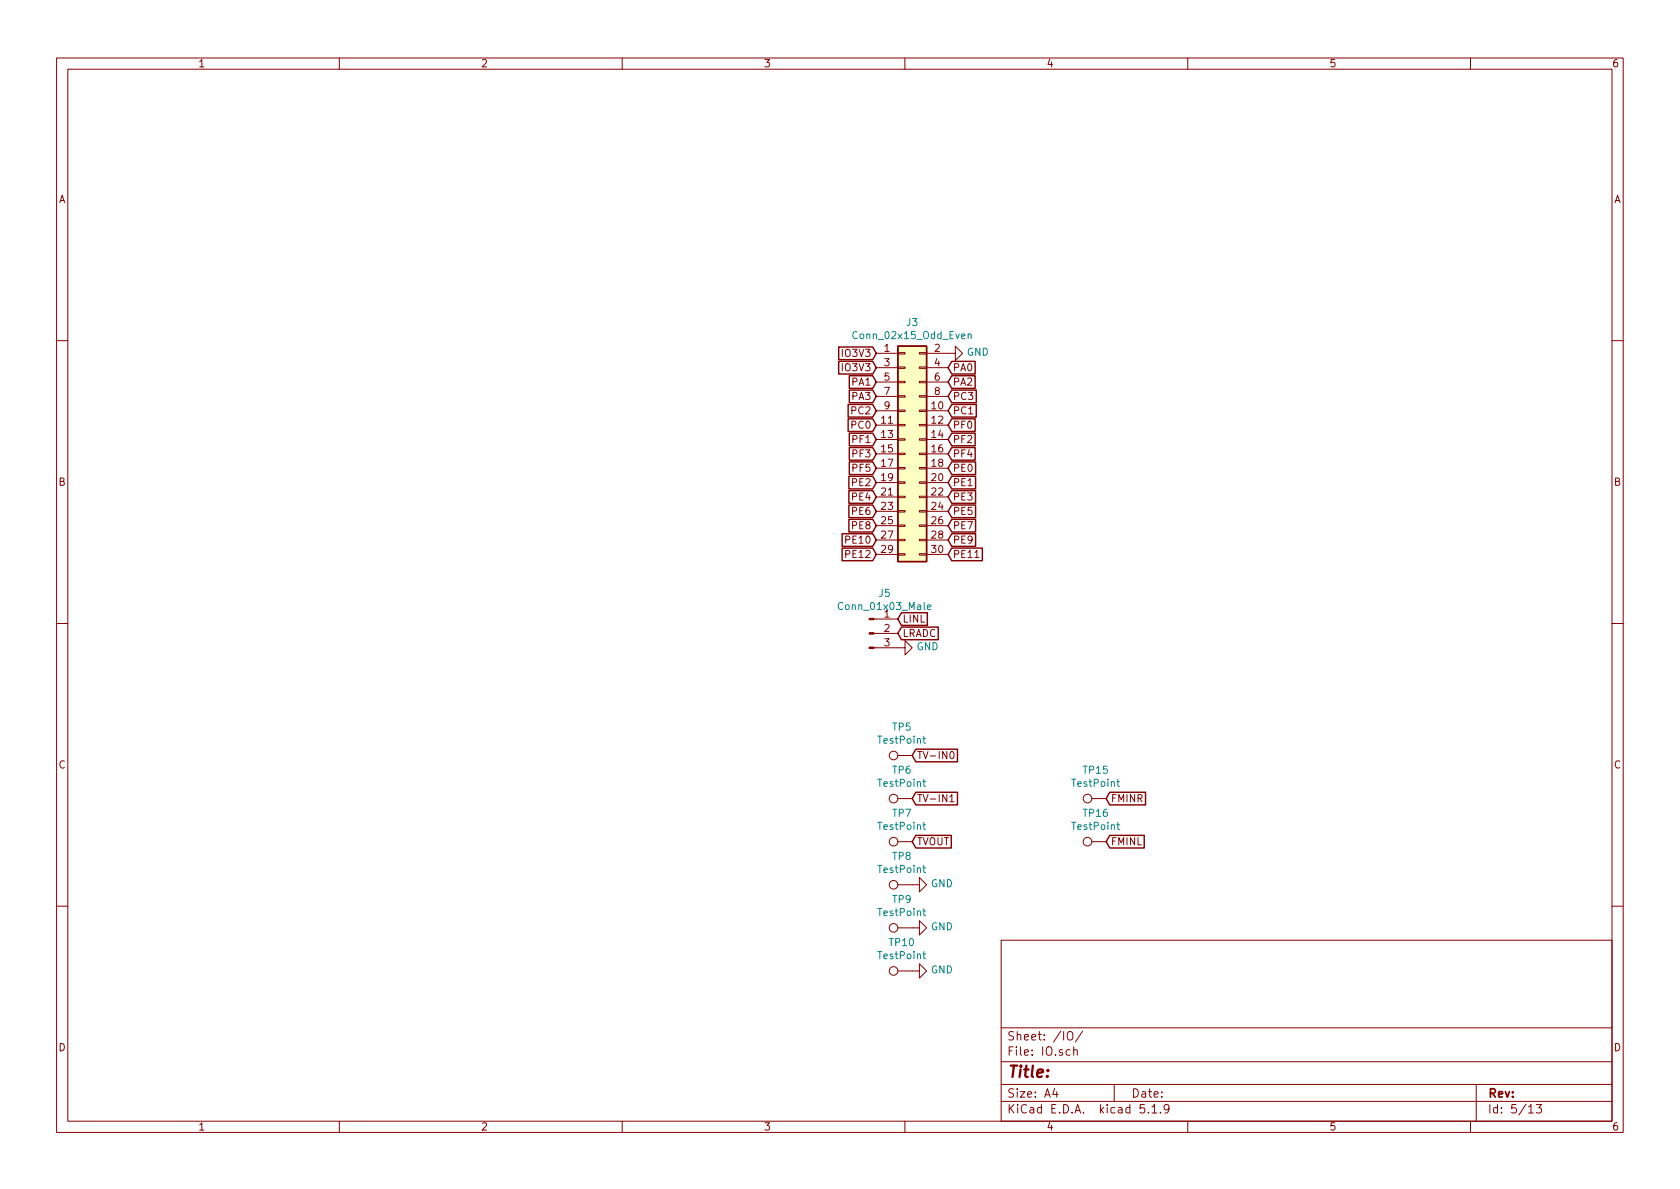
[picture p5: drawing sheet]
<svg xmlns="http://www.w3.org/2000/svg" width="297mm" height="210mm" viewBox="0 0 297 210" stroke-linecap="round" stroke-linejoin="round" font-family="sans-serif">
<g fill="none" stroke="#840000" stroke-width=".18">
<path d="M10 10.3h277v189.9h-277zM12 12.2h273v186.1h-273zM60 10.3v1.9M110 10.3v1.9M160 10.3v1.9M210 10.3v1.9M260 10.3v1.9M10 60.2h2M154.9 62.5h3.8M154.9 72.6h3.8M154.9 75.2h3.8M154.9 77.7h3.8"/>
<path d="M154.9 65h3.8M154.9 67.6h3.8M154.9 70.1h3.8M158.7 77.6h1.3v.2h-1.3zM158.7 75.1h1.3v.2h-1.3zM158.7 72.5h1.3v.3h-1.3zM158.7 70h1.3v.2h-1.3zM158.7 67.4h1.3v.3h-1.3zM158.7 64.9h1.3v.2h-1.3zM158.7 62.4h1.3v.2h-1.3zM162.6 77.6h1.2v.2h-1.2zM162.6 75.1h1.2v.2h-1.2z"/>
<path d="M162.6 72.5h1.2v.3h-1.2zM162.6 70h1.2v.2h-1.2zM162.6 67.4h1.2v.3h-1.2zM162.6 64.9h1.2v.2h-1.2zM162.6 62.4h1.2v.2h-1.2zM163.8 62.5h5.1v-1.3l1.3 1.3-1.3 1.2v-1.2M163.8 72.6h3.8M163.8 75.2h3.8M163.8 77.7h3.8M163.8 65h3.8M163.8 67.6h3.8M163.8 70.1h3.8"/>
<path d="M285 60.2h2M154.9 80.3h3.8M154.9 82.8h3.8M154.9 85.3h3.8M154.9 87.9h3.8M154.9 90.4h3.8M154.9 93h3.8M154.9 95.5h3.8M154.9 98h3.8M158.7 85.2h1.3v.3h-1.3zM158.7 87.8h1.3v.2h-1.3zM158.7 90.3h1.3v.2h-1.3z"/>
<path d="M158.7 92.8h1.3v.3h-1.3zM158.7 95.4h1.3v.2h-1.3zM158.7 97.9h1.3v.3h-1.3zM158.7 82.7h1.3v.2h-1.3zM158.7 80.1h1.3v.3h-1.3zM162.6 85.2h1.2v.3h-1.2zM162.6 87.8h1.2v.2h-1.2zM162.6 90.3h1.2v.2h-1.2zM162.6 92.8h1.2v.3h-1.2zM162.6 95.4h1.2v.2h-1.2zM162.6 97.9h1.2v.3h-1.2zM162.6 82.7h1.2v.2h-1.2z"/>
<path d="M162.6 80.1h1.2v.3h-1.2zM163.8 80.3h3.8M163.8 82.8h3.8M163.8 85.3h3.8M163.8 87.9h3.8M163.8 90.4h3.8M163.8 93h3.8M163.8 95.5h3.8M163.8 98h3.8M172.4 98.6h.7M10 110.3h2M154.5 114.5h5.5v-1.2l1.3 1.2-1.3 1.3v-1.3"/>
<path d="M154.5 112h4.2M154.5 109.5h4.2M285 110.3h2M158.7 133.6h2.6M168.1 133l.1-.1a.67 .67 0 0 1 .5 .6 .67 .67 0 0 1-.5 .7l-.2-.3-.1-.2zM158.7 156.5h3.9v-1.3l1.2 1.3-1.2 1.2v-1.2M158.7 141.2h2.6M158.7 148.8h2.6M167.9 140.9l.4-.4v1.3M167.9 141.8h.8M193 141.2h2.6M193 148.8h2.6"/>
<path d="M10 160.2h2M158.7 171.7h3.9v-1.3l1.2 1.3-1.2 1.3v-1.3M158.7 164.1h3.9v-1.3l1.2 1.3-1.2 1.2v-1.2M177 166.3h108v32h-108zM285 160.2h2M60 198.3v1.9M110 198.3v1.9M160 198.3v1.9M177 194.8h108M177 191.8h108M177 187.8h108M177 181.8h108"/>
<path d="M186.5 192.5l-.4 1h1M186.8 193v1M188.8 182.6a.49 .49 0 0 1 .5-.2 .49 .49 0 0 1 .4 .5v.5a.5 .5 0 0 1-.5 .5 .5 .5 0 0 1-.5-.5zM189.2 185.7l-.4-.1-.3 .3 .1 .6h.6M189.8 185.7l.3-.1 .3 .1 .1 .9M189.8 185.1v1.5M191.4 182.3l-1.3 2M197 191.8v3M202.3 195.3h-.7l-.1 .7 .3-.1 .5 .1 .1 .2-.1 .5-.2 .1-.6-.1M203 196.7v.1M203.7 195.8l.4-.5v1.5M203.7 196.8h.8"/>
<path d="M205.2 196.7v.1M206.7 196l-.1 .2a.48 .48 0 0 1-.7-.1v-.6a.48 .48 0 0 1 .7-.1v.1a1.19 1.19 0 0 1-.2 1.2l-.4 .1M210 198.3v1.9M260 198.3v1.9M261 191.8v6.5M270.3 195.8l.4-.5v1.5M270.3 196.8h.8M271.6 195.3h.9l-.4 .6 .4 .1v.7l-.2 .1-.7-.1"/>
<circle cx="158" cy="133.6" r=".76"/>
<circle cx="158" cy="156.5" r=".76"/>
<circle cx="158" cy="141.2" r=".76"/>
<circle cx="158" cy="148.8" r=".76"/>
<circle cx="192.3" cy="148.8" r=".76"/>
<circle cx="192.3" cy="141.2" r=".76"/>
<circle cx="158" cy="164.1" r=".76"/>
<circle cx="158" cy="171.7" r=".76"/>
</g>
<g fill="none" stroke="#008484" stroke-width=".18">
<path d="M171.2 59.2l.1-.2 .4 .1v.8M171.2 59v.9M164 107.4l.6-.1-.1-.3h-.3l-.2 .1 .1 .6h.4M163.2 130.6h.5M163.2 138.2h.5M163.3 130.2v1.1l.4 .1M163.3 137.8v1.1l.4 .2M197.5 138.2h.4M197.6 137.8v1.1l.3 .2M163.2 153.5h.5M163.2 145.8h.5M163.3 153v1.1l.4 .2"/>
<path d="M163.3 145.4v1.1l.4 .2M197.5 145.8h.4M197.6 145.4v1.1l.3 .2M163.2 161.1h.5M163.2 168.7h.5M163.3 160.6v1.1l.4 .2M163.3 168.3v1.1l.4 .1"/>
</g>
<path d="M158.7 61.2h5.1v38.1h-5.1z" fill="#ffffc2" stroke="#ffffc2" stroke-width=".18"/>
<g fill="none" stroke="#840000" stroke-width=".25">
<path d="M148.3 61.4h6l.6 1.1-.6 1.1h-6zM148.3 63.9h6l.6 1.1-.6 1.1h-6zM150 71.5h4.3l.6 1.1-.6 1.2h-4.3zM150 74.1h4.3l.6 1.1-.6 1.1h-4.3zM150.2 69h4.1l.6 1.1-.6 1.1h-4.1zM150.2 66.4h4.1l.6 1.2-.6 1.1h-4.1zM150.2 79.1h4.1l.6 1.2-.6 1.1h-4.1zM150.2 76.6h4.1l.6 1.1-.6 1.1h-4.1zM158.7 61.2h5.1v38.1h-5.1zM168.3 63.9h4.1v2.2h-4.1l-.7-1.1zM168.3 79.1h4.1v2.3h-4.1l-.7-1.1zM168.3 76.6h4.1v2.2h-4.1l-.7-1.1z"/>
<path d="M168.3 74.1h4.1v2.2h-4.1l-.7-1.1zM168.3 71.5h4.3v2.3h-4.3l-.7-1.2zM168.3 69h4.3v2.2h-4.3l-.7-1.1zM168.3 66.4h4.1v2.3h-4.1l-.7-1.1zM148.9 96.9h5.4l.6 1.1-.6 1.2h-5.4zM148.9 94.4h5.4l.6 1.1-.6 1.1h-5.4zM150.1 84.2h4.2l.6 1.1-.6 1.2h-4.2zM150.1 91.8h4.2l.6 1.2-.6 1.1h-4.2zM150.1 89.3h4.2l.6 1.1-.6 1.1h-4.2zM150.1 86.8h4.2l.6 1.1-.6 1.1h-4.2zM150.2 81.7h4.1l.6 1.1-.6 1.1h-4.1zM168.3 96.9h5.4v2.3h-5.4l-.7-1.2z"/>
<path d="M168.3 94.4h4.2v2.2h-4.2l-.7-1.1zM168.3 91.8h4.2v2.3h-4.2l-.7-1.1zM168.3 89.3h4.2v2.2h-4.2l-.7-1.1zM168.3 86.8h4.2v2.2h-4.2l-.7-1.1zM168.3 84.2h4.2v2.3h-4.2l-.7-1.2zM168.3 81.7h4.2v2.2h-4.2l-.7-1.1zM159.4 110.9h6.5v2.2h-6.5l-.7-1.1zM159.4 108.4h4.6v2.2h-4.6l-.7-1.1zM161.9 132.5h7.4v2.2h-7.4l-.6-1.1zM161.9 140.1h7.4v2.2h-7.4l-.6-1.1zM161.9 147.7h6.3v2.3h-6.3l-.6-1.2zM196.2 140.1h6.3v2.2h-6.3l-.6-1.1z"/>
<path d="M196.2 147.7h6.1v2.3h-6.1l-.6-1.2z"/>
</g>
<g fill="#840000" stroke="#840000" stroke-width=".18">
<path d="M153.7 114.4h.8v.3h-.8z"/>
<path d="M153.7 111.9h.8v.2h-.8z"/>
<path d="M153.7 109.3h.8v.3h-.8z"/>
</g>
<text font-size="2.8" fill="#840000" x="178" y="190.5">Title:</text>
<g font-size="2.1" fill="#840000">
<text x="178" y="184">Sheet: /IO/</text>
<text x="178" y="186.7">File: IO.sch</text>
<text x="178" y="196.9">KiCad E.D.A. kicad 5.1.9</text>
<text x="178" y="194.1">Size: A4</text>
<text x="200" y="194.1">Date:</text>
<text x="263" y="194.1">Rev:</text>
<text x="263" y="196.9">Id: 5/13</text>
</g>
<g font-size="1.8" fill="#840000">
<text x="35" y="11.9">1</text>
<text x="85" y="11.9">2</text>
<text x="135" y="11.9">3</text>
<text x="185" y="11.9">4</text>
<text x="235" y="11.9">5</text>
<text x="285" y="11.9">6</text>
<text x="10.4" y="35.9">A</text>
<text x="285.4" y="35.9">A</text>
<text x="149.1" y="63.1">IO3V3</text>
<text x="149.1" y="65.7">IO3V3</text>
<text x="156.4" y="62.2">1</text>
<text x="156.4" y="64.8">3</text>
<text x="165.3" y="62.2">2</text>
<text x="165.3" y="64.8">4</text>
<text x="168.4" y="65.7">PA0</text>
<text x="150.7" y="70.7">PA3</text>
<text x="150.7" y="68.2">PA1</text>
<text x="156.4" y="67.3">5</text>
<text x="156.4" y="69.8">7</text>
<text x="165.3" y="67.3">6</text>
<text x="165.3" y="69.8">8</text>
<text x="168.4" y="70.7">PC3</text>
<text x="168.4" y="68.2">PA2</text>
<text x="150.7" y="73.3">PC2</text>
<text x="150.7" y="75.8">PC0</text>
<text x="155.9" y="74.9">11</text>
<text x="155.9" y="77.5">13</text>
<text x="156.4" y="72.4">9</text>
<text x="164.8" y="72.4">10</text>
<text x="164.8" y="74.9">12</text>
<text x="164.8" y="77.5">14</text>
<text x="168.4" y="75.8">PF0</text>
<text x="168.4" y="73.3">PC1</text>
<text x="150.9" y="83.4">PF5</text>
<text x="150.9" y="80.9">PF3</text>
<text x="150.9" y="78.4">PF1</text>
<text x="155.9" y="80">15</text>
<text x="155.9" y="82.5">17</text>
<text x="164.8" y="80">16</text>
<text x="164.8" y="82.5">18</text>
<text x="168.4" y="83.4">PE0</text>
<text x="168.4" y="80.9">PF4</text>
<text x="168.4" y="78.4">PF2</text>
<text x="10.4" y="85.9">B</text>
<text x="150.8" y="86">PE2</text>
<text x="150.8" y="88.5">PE4</text>
<text x="155.9" y="85.1">19</text>
<text x="155.9" y="87.6">21</text>
<text x="164.8" y="85.1">20</text>
<text x="164.8" y="87.6">22</text>
<text x="168.4" y="88.5">PE3</text>
<text x="168.4" y="86">PE1</text>
<text x="285.4" y="85.9">B</text>
<text x="150.8" y="93.6">PE8</text>
<text x="150.8" y="91.1">PE6</text>
<text x="155.9" y="90.2">23</text>
<text x="155.9" y="92.7">25</text>
<text x="155.9" y="95.2">27</text>
<text x="164.8" y="90.2">24</text>
<text x="164.8" y="92.7">26</text>
<text x="164.8" y="95.2">28</text>
<text x="168.4" y="93.6">PE7</text>
<text x="168.4" y="91.1">PE5</text>
<text x="149.8" y="98.7">PE12</text>
<text x="149.8" y="96.1">PE10</text>
<text x="155.9" y="97.8">29</text>
<text x="164.8" y="97.8">30</text>
<text x="168.4" y="98.7">PE11</text>
<text x="168.4" y="96.1">PE9</text>
<text x="156.4" y="109.2">1</text>
<text x="156.4" y="111.8">2</text>
<text x="159.5" y="112.6">LRADC</text>
<text x="159.5" y="110.1">LINL</text>
<text x="156.4" y="114.3">3</text>
<text x="10.4" y="135.9">C</text>
<text x="162.1" y="134.2">TV-IN0</text>
<text x="285.4" y="135.9">C</text>
<text x="162.1" y="141.9">TV-IN1</text>
<text x="196.4" y="141.9">FMINR</text>
<text x="162.1" y="149.5">TVOUT</text>
<text x="196.4" y="149.5">FMINL</text>
<text x="10.4" y="185.9">D</text>
<text x="285.4" y="185.9">D</text>
<text x="35" y="199.9">1</text>
<text x="85" y="199.9">2</text>
<text x="135" y="199.9">3</text>
<text x="185" y="199.9">4</text>
<text x="235" y="199.9">5</text>
<text x="285" y="199.9">6</text>
</g>
<g font-size="1.8" fill="#008484">
<text x="151.2" y="60">Conn_02x15_Odd_Even</text>
<text x="160.3" y="57.7">J3</text>
<text x="170.9" y="62.9">GND</text>
<text x="148.7" y="107.9">Conn_01x03_Male</text>
<text x="155.4" y="105.6">J5</text>
<text x="162.1" y="115">GND</text>
<text x="155.4" y="131.5">TestPoint</text>
<text x="157.8" y="129.2">TP5</text>
<text x="157.8" y="136.8">TP6</text>
<text x="191.6" y="136.8">TP15</text>
<text x="155.4" y="139.1">TestPoint</text>
<text x="189.7" y="139.1">TestPoint</text>
<text x="155.4" y="146.8">TestPoint</text>
<text x="157.8" y="144.4">TP7</text>
<text x="189.7" y="146.8">TestPoint</text>
<text x="191.6" y="144.4">TP16</text>
<text x="155.4" y="154.4">TestPoint</text>
<text x="157.8" y="152.1">TP8</text>
<text x="155.4" y="162">TestPoint</text>
<text x="157.8" y="159.7">TP9</text>
<text x="164.6" y="156.9">GND</text>
<text x="157.3" y="167.3">TP10</text>
<text x="164.6" y="164.5">GND</text>
<text x="155.4" y="169.6">TestPoint</text>
<text x="164.6" y="172.1">GND</text>
</g>
</svg>
